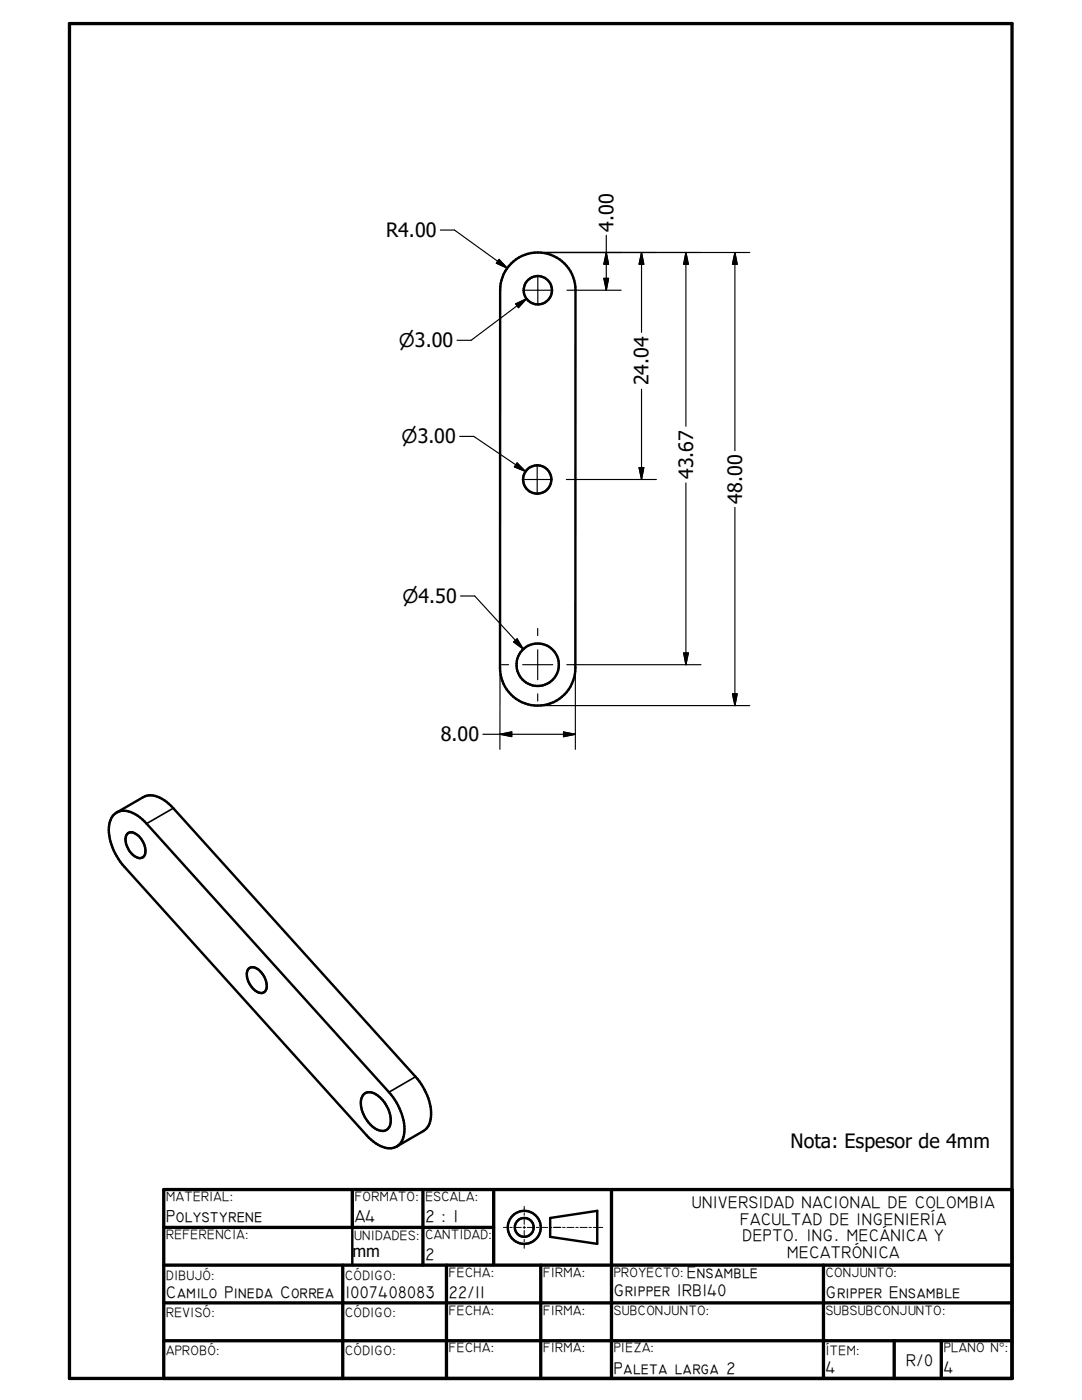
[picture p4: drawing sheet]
<svg xmlns="http://www.w3.org/2000/svg" width="216mm" height="279mm" viewBox="0 0 216 279" stroke-linecap="round" stroke-linejoin="round" font-family="sans-serif">
<g fill="none" stroke="#000" stroke-width=".48">
<path d="M102 52.6a7.5 7.5 0 0 1 8.2-1.6 7.5 7.5 0 0 1 4.6 6.9v75.4a7.5 7.5 0 0 1-7.5 7.5 7.5 7.5 0 0 1-7.5-7.5v-75.4a7.7 7.7 0 0 1 2.2-5.3zM22.6 162.6a3.3 3.3 0 0 1 4.4-.1l1.4 1 .8 .9 48.4 53.6a10.7 10.7 0 0 1 2.9 8.8 3 3 0 0 1-4.6 1.9l-1.4-.9-1.3-1.2-48.4-53.6a10.8 10.8 0 0 1-2.9-8.9l.3-.8zM23.3 162.2l5.3-3.1a4.5 4.5 0 0 1 5.1 1.3l49.2 54.5a10.6 10.6 0 0 1 2.9 9l-.3 .8-.7 .8-5.6 3.3M25.5 166.4a1.46 1.46 0 0 1 1.9 .3 3.5 3.5 0 0 1 1.3 4.2 1.72 1.72 0 0 1-2.5-.6 3.2 3.2 0 0 1-.7-3.9zM49.7 193.3a1.85 1.85 0 0 1 2.5 .8 3.3 3.3 0 0 1 .7 3.8 1.73 1.73 0 0 1-2.5-.7 3.5 3.5 0 0 1-.9-3.8zM72.4 218.6a2.04 2.04 0 0 1 3 .1 5.9 5.9 0 0 1 2.3 6.2 1.82 1.82 0 0 1-2.8 .4 6.3 6.3 0 0 1-2.7-6.2zM70.3 244.9v7.6M109.8 243.1l9.4-1.4v6.5l-9.4-1.4z"/>
<circle cx="107.3" cy="57.9" r="2.83"/>
<circle cx="107.2" cy="95.7" r="2.82"/>
<circle cx="107.3" cy="132.7" r="4.2"/>
<circle cx="104.6" cy="245" r="1.87"/>
<circle cx="104.6" cy="244.9" r="3.3"/>
</g>
<path d="M34.6 161.3l-5.4 3.1M82.9 214.9l-5.3 3.1" fill="none" stroke="#000" stroke-width=".33"/>
<g fill="none" stroke="#000" stroke-width=".66">
<path d="M13.9 4.7h188v270.4h-188zM70.3 237.4v7.5M84.4 237.4v15.1M98.5 237.4v15M122 237.4v37.7M201.9 237.4h-169.2v37.7M32.7 252.5h169.2M32.7 245h65.8M68.4 252.5v22.6M89.1 252.5v22.6M107.9 252.5v22.6M164.3 252.5v22.6"/>
<path d="M32.7 260h169.2M32.7 267.6h169.2M178.4 267.6v7.5M187.8 267.6v7.5"/>
</g>
<g fill="none" stroke="#000" stroke-width=".2">
<path d="M100.4 245h1M101.7 245h.5M102.6 245h1.4M104.4 245h.5M104.6 240.8v.9M104.6 242.1v.4M104.6 242.9v1.4M104.6 244.7v.5M104.6 245.6v1.4M104.6 247.3v.5M104.6 248.2v.9M105.2 245h1.4"/>
<path d="M107 245h.5M107.8 245h1.5M109.7 245h.4M110.5 245h1.4M112.3 245h.4M113.1 245h1.4M114.9 245h.5M115.7 245h1.5M117.5 245h.5M118.4 245h1.9"/>
</g>
<g fill="none" stroke="#000" stroke-width=".23">
<path d="M87.9 45.9h2.8l10.5 7.6M99.6 51.8l1.6 1.7-2.2-1zM104.3 57.9h6M105.1 59.6l-11.1 8.3h-2.8M107.3 54.9v6M108.8 50.4h40.8M113.1 57.9h10.8M120.5 55.6h.9l-.4 2.3zM121 50.4l.4 2.3h-.9zM121 47v10.9M128 50.4l.5 2.3h-1zM128 50.4v15.9"/>
<path d="M136.9 50.4l.5 2.3h-1zM136.9 50.4v34.7M146.6 50.4v39.5M146.6 50.4l.5 2.3h-.9zM102.9 60.6l2.2-1-1.6 1.8zM128 77.7v18M91.7 87.1h2.8l10.4 7M103.2 92.4l1.7 1.7-2.3-.9zM104.2 95.7h6M107.2 92.7v6M113 95.7h18M127.5 93.3h1l-.5 2.4z"/>
<path d="M136.9 96.4v36.3M91.9 118.9h2.8l9.7 10.7M146.6 101.3v39.5M99.8 134.8v14.7M100.1 132.7h1.4M102.5 128.1l.7-.6 1.2 2.1zM104.3 132.7h6M107.3 125.4v1.5M107.3 129.7v6M107.3 138.5v1.4M113.1 132.7h26.8M114.8 134.8v14.7"/>
<path d="M136.4 130.3h1l-.5 2.4zM146.2 138.5h.9l-.5 2.3zM96.3 146.5h18.5M99.8 146.5l2.3-.4v.9zM108.8 140.8h40.8M112.4 146.1l2.4 .4-2.4 .5zM110.5 245h1.4"/>
</g>
<g fill="#000" stroke="#000" stroke-width=".23">
<path d="M99.6 51.8l1.6 1.7-2.2-1zM120.5 55.6h.9l-.4 2.3zM121 50.4l.4 2.3h-.9zM128 50.4l.5 2.3h-1zM136.9 50.4l.5 2.3h-1zM146.6 50.4l.5 2.3h-.9zM102.9 60.6l2.2-1-1.6 1.8zM103.2 92.4l1.7 1.7-2.3-.9zM127.5 93.3h1l-.5 2.4zM102.5 128.1l.7-.6 1.2 2.1zM136.4 130.3h1l-.5 2.4zM146.2 138.5h.9l-.5 2.3z"/>
<path d="M99.8 146.5l2.3-.4v.9zM112.4 146.1l2.4 .4-2.4 .5z"/>
</g>
<g font-size="3.9">
<text x="77" y="47.4">R4.00</text>
<text x="122.4" y="46.2" transform="rotate(-90 122.4 46.2)">4.00</text>
<text x="129.4" y="76.9" transform="rotate(-90 129.4 76.9)">24.04</text>
<text x="138.3" y="95.6" transform="rotate(-90 138.3 95.6)">43.67</text>
<text x="148.1" y="100.5" transform="rotate(-90 148.1 100.5)">48.00</text>
<text x="88" y="148">8.00</text>
<text x="157.7" y="229.2">Nota: Espesor de 4mm</text>
</g>
<g font-size="3.8">
<text x="79.6" y="69.3">n3.00</text>
<text x="80.1" y="88.5">n3.00</text>
<text x="80.3" y="120.4">n4.50</text>
</g>
<g font-size="3.5">
<text x="33.1" y="244">Polystyrene</text>
<text x="70.8" y="244">A4</text>
<text x="84.9" y="244">2 : 1</text>
</g>
<g font-size="3.4">
<text x="138" y="241">UNIVERSIDAD NACIONAL DE COLOMBIA</text>
<text x="147.7" y="244.4">FACULTAD DE INGENIERÍA</text>
<text x="84.9" y="251.5">2</text>
<text x="148.2" y="247.7">DEPTO. ING. MECÁNICA Y</text>
<text x="157.1" y="251.1">MECATRÓNICA</text>
<text x="137" y="255">Ensamble</text>
<text x="33.1" y="259">Camilo Pineda Correa</text>
<text x="68.9" y="259">1007408083</text>
<text x="89.6" y="259">22/11</text>
<text x="122.5" y="258.6">Gripper IRB140</text>
<text x="164.8" y="259">Gripper Ensamble</text>
<text x="122.5" y="274.2">Paleta larga 2</text>
<text x="164.8" y="274.1">4</text>
<text x="180.8" y="272.5">R/0</text>
<text x="188.3" y="274.1">4</text>
</g>
<text font-size="3.3" x="70.3" y="250.8">mm</text>
<g font-size="2.7">
<text x="33.1" y="239.7">MATERIAL:</text>
<text x="70.8" y="239.7">FORMATO:</text>
<text x="84.9" y="239.7">ESCALA:</text>
<text x="33.1" y="247.3">REFERENCIA:</text>
<text x="70.7" y="247.4">UNIDADES:</text>
<text x="84.9" y="247.3">CANTIDAD:</text>
<text x="33.1" y="255.4">DIBUJÓ:</text>
<text x="68.9" y="255.4">CÓDIGO:</text>
<text x="89.6" y="254.8">FECHA:</text>
<text x="108.4" y="254.8">FIRMA:</text>
<text x="122.5" y="254.8">PROYECTO:</text>
<text x="164.8" y="254.8">CONJUNTO:</text>
<text x="33.1" y="262.9">REVISÓ:</text>
<text x="68.9" y="262.9">CÓDIGO:</text>
<text x="89.6" y="262.3">FECHA:</text>
<text x="108.4" y="262.3">FIRMA:</text>
<text x="122.5" y="262.4">SUBCONJUNTO:</text>
<text x="164.8" y="262.4">SUBSUBCONJUNTO:</text>
<text x="89.6" y="269.9">FECHA:</text>
<text x="108.4" y="269.9">FIRMA:</text>
<text x="122.5" y="269.9">PIEZA:</text>
<text x="188.3" y="269.9">PLANO N°:</text>
<text x="33.1" y="270.5">APROBÓ:</text>
<text x="68.9" y="270.5">CÓDIGO:</text>
<text x="164.8" y="270.5">ÍTEM:</text>
</g>
</svg>
